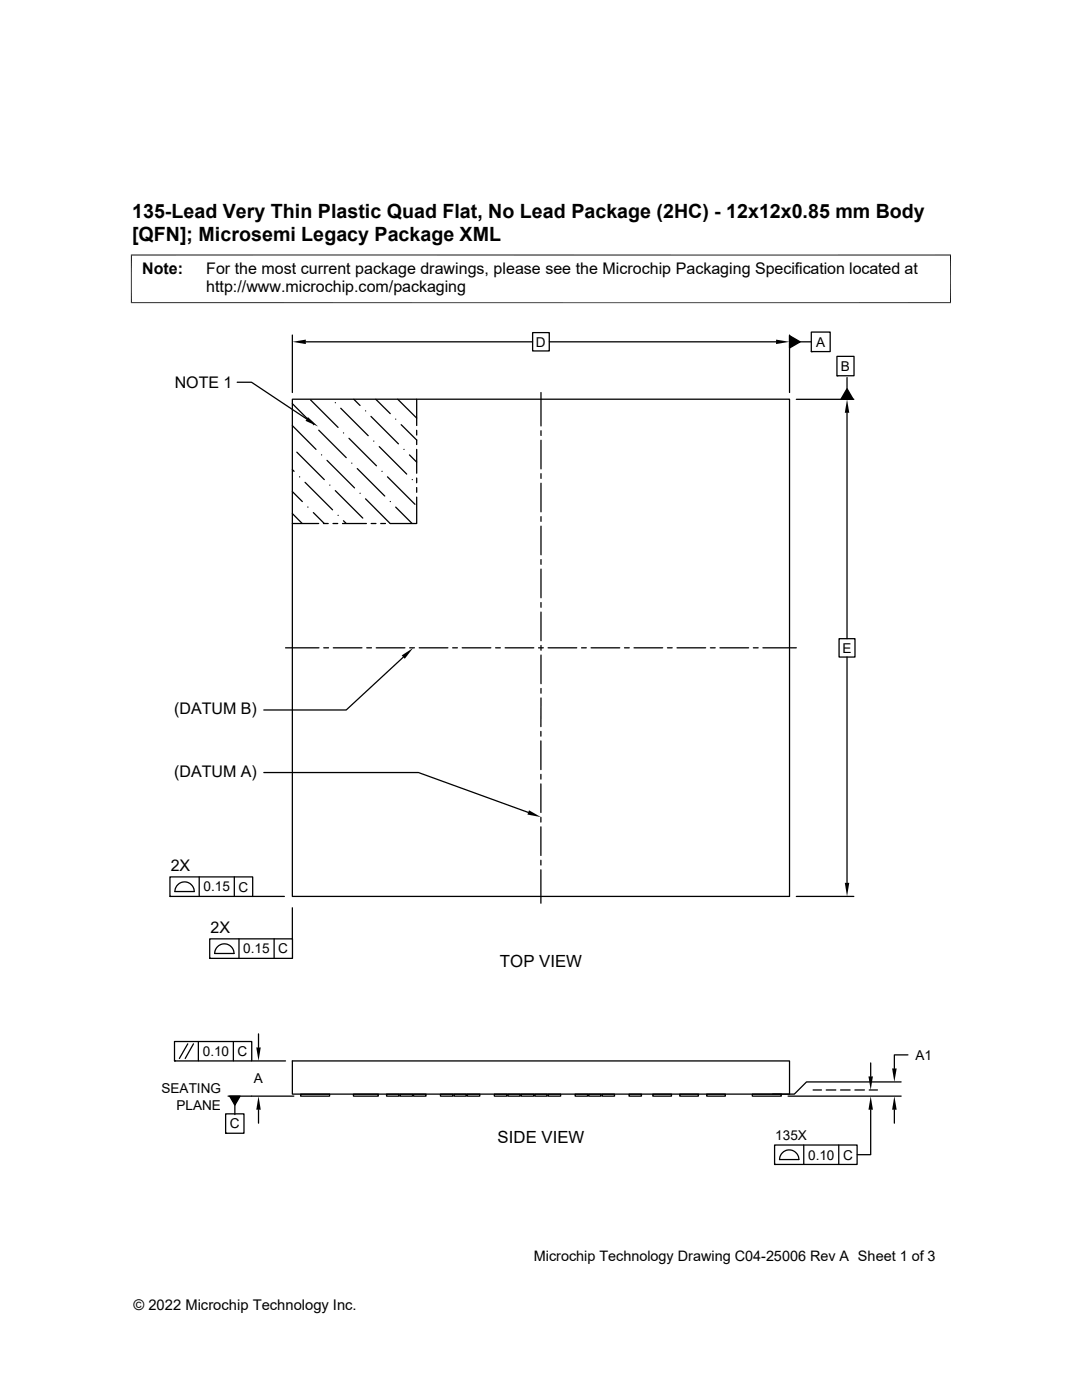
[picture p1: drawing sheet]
<svg xmlns="http://www.w3.org/2000/svg" width="216mm" height="279mm" viewBox="0 0 216 279" stroke-linecap="round" stroke-linejoin="round" font-family="sans-serif">
<g fill="none" stroke="#000" stroke-width=".25">
<path d="M47.3 76.3h2.9l11 7.3M58.3 79.7h99.2v99.2h-99.2zM58.3 66.9v11.4M61 68.2h45.3M62 79.8l5.5 5.5M70.6 79.7l1.2 1.2M75 79.7l2.9 2.9M79.4 79.7l3.7 3.7M83.1 79.7v5.2M106.3 66.4h3.3v3.6h-3.3zM107.9 78.3v6.7M109.6 68.2h45.3"/>
<path d="M157.5 67l2.2 1.2-2.2 1.2zM157.5 66.9v11.4M158.9 79.7h11.5M159.7 68.2h2.2M161.9 66.3h3.8v3.9h-3.8zM161.9 70.2h.1M167 71.1h3.4v3.9h-3.4zM167 75h.1M169 77.6l1.2 2.1h-2.4zM169 75.4v2.2M58.3 98.1l2 2M58.3 93.7l.4 .4"/>
<path d="M58.3 84.9l4.8 4.8M58.3 80.6l3.1 3.1M59.2 90.2l5.5 5.5M59.8 95.2h.1M60.9 96.3l5.5 5.4M62.5 84.8h.1M63.6 85.9l5.5 5.4M64.2 90.8h.1M65.3 91.9l5.4 5.5M65.8 96.8h.1M66.9 97.9l5.5 5.5M66.9 80.4h.1"/>
<path d="M68 81.5l5.5 5.5M68.5 86.4h.1M69.6 87.5l5.5 5.5M70.2 92.4h.1M71.3 93.5l5.5 5.5M71.8 98.4h.1M72.9 82h.1M74 83.1l5.5 5.5M74.6 88h.1M75.7 89.1l5.5 5.5M76.2 94.1h.1M77.3 95.2l5.5 5.4"/>
<path d="M79 83.7h.1M80.1 84.8l3 3v.9M80.6 89.7h.1M81.7 90.8l1.4 1.4M82.3 95.7h.1M83.1 99.2v5.3h-5.2l-5-5M83.1 85.9v.9M83.1 89.7v4.7M83.1 95.4v1M83.1 97.3v1M107.9 86v.9M107.9 87.9v5.7"/>
<path d="M107.9 94.5v1M107.9 96.4v5.8M169 82.4v45.1M58.3 102.5l2 2M58.3 104.5h5.3M61.4 101.2h.1M62.5 102.3l2.2 2.2M64.5 104.5h1M66.4 104.5h1M67.5 102.8h.1M68.3 104.5h4.8M68.5 103.9l.6 .6"/>
<path d="M74.1 104.5h.9M76 104.5h.9M77.9 100.1h.1M79 101.2l3.2 3.3M107.9 103.1v1M107.9 105v5.7M107.9 111.7v.9M107.9 113.6v5.7M57 129.3h6.6M64.6 129.3h1M66.5 129.3h5.7M73.2 129.3h.9"/>
<path d="M75.1 129.3h5.7M80.5 131.1l-11.4 10.6h-16.5M81.7 129.3h1M83.7 129.3h5.7M90.3 129.3h1M92.2 129.3h5.7M98.9 129.3h.9M100.8 129.3h5.7M107.5 129.3h.9M107.9 120.2v1M107.9 122.2v5.7M107.9 128.8v1"/>
<path d="M107.9 130.7v5.7M107.9 137.4v.9M107.9 139.3v5.7M109.4 129.3h5.7M116 129.3h1M117.9 129.3h5.8M124.6 129.3h1M126.5 129.3h5.7M133.2 129.3h.9M135.1 129.3h5.7M141.8 129.3h.9M143.7 129.3h5.7"/>
<path d="M150.3 129.3h1M152.2 129.3h6.7M167.4 127.5h3.2v3.6h-3.2zM169 131.1v45.1M52.6 154.2h30.9l21.9 7.9M107.9 146v.9M107.9 147.9v5.7M107.9 154.5v1M107.9 156.4v5.8M33.9 175h16.5v3.9h-16.5zM33.9 178.9h.1M34.9 177.9h3.9a1.93 1.93 0 0 0-2-1.9 1.93 1.93 0 0 0-1.9 1.9"/>
<path d="M39.8 175v3.9M46.8 175v3.9M50.4 178.9h6.3M107.9 163.1v1M107.9 165v5.7M107.9 171.7v.9M107.9 173.6v6.7M158.9 178.9h11.5M41.8 187.4h16.6v3.9h-16.6zM41.8 191.3h.1M42.8 190.3h3.9a1.93 1.93 0 0 0-1.9-1.9 1.93 1.93 0 0 0-2 1.9M47.7 187.4v3.9"/>
<path d="M54.7 187.4v3.9M58.3 181.2v6.2M34.8 207.9h15.4v3.8h-15.4zM34.8 211.7h.1M37.5 208.3l-1.7 2.9M38.6 208.3l-1.6 2.9M39.6 207.9v3.8M45.5 218.8h13.1M45.8 218.8h2.1l-1 1.8zM46.6 207.9v3.8M50.2 211.7h6.8M51.6 206.3v2.7"/>
<path d="M58.3 211.7h99.2v6.7h-99.2zM60 218.4h5.8v.4h-5.8zM70.5 218.4h5v.4h-5zM77.1 218.4h2.5v.4h-2.5zM79.8 218.4h2.5v.4h-2.5zM82.5 218.4h2.5v.4h-2.5zM87.9 218.4h2.5v.4h-2.5zM90.6 218.4h2.4v.4h-2.4zM93.3 218.4h2.4v.4h-2.4zM98.6 218.4h2.5v.4h-2.5zM101.3 218.4h2.5v.4h-2.5zM104 218.4h2.5v.4h-2.5z"/>
<path d="M106.7 218.4h2.5v.4h-2.5zM109.4 218.4h2.5v.4h-2.5zM114.8 218.4h2.4v.4h-2.4zM117.5 218.4h2.4v.4h-2.4zM120.1 218.4h2.5v.4h-2.5zM125.5 218.4h2.5v.4h-2.5zM130.3 218.4h3.7v.4h-3.7zM135.6 218.4h3.8v.4h-3.8zM141 218.4h3.7v.4h-3.7zM150.1 218.4h5.8v.4h-5.8zM157.2 218.8h22.6M162.2 217.5h1.7"/>
<path d="M164.9 217.5h1.9M167.7 217.5h1.9M170.6 217.5h1.9M173.4 217.5h1.7M173.7 212.1v2.7M179.8 215.9h-18.9l-2.4 2.5h-4.3M181.2 210.5h-2.7v2.7M45 222.3h3.7v3.9h-3.7zM45 226.2h.1M46.9 220.6v1.8M51.6 221.5v2.7M154.6 228.5h16.4v3.9h-16.4z"/>
<path d="M154.6 232.4h.1M156.1 230.1a1.91 1.91 0 0 1 2.1-.5 1.91 1.91 0 0 1 1.2 1.8h-3.8v-.6zM160.4 228.5v3.9M167.4 228.5v3.9M173.7 221.5v8.9h-2.7M178.5 221.5v2.7"/>
</g>
<g fill="#000">
<path d="M58.3 68.2l2.7-.4v.9zM154.9 67.8l2.6 .4-2.6 .5zM157.5 67l2.2 1.2-2.2 1.2zM169 77.6l1.2 2.1h-2.4zM61.4 83.2l2.1 1.9-2.5-1.1zM169 79.7l.5 2.7h-.9zM80.2 130.8l2.2-1.5-1.6 2.2zM105.6 161.7l2.3 1.4-2.7-.5zM168.6 176.2h.9l-.5 2.7zM45.8 218.8h2.1l-1 1.8zM51.1 209h.9l-.4 2.7zM173.3 214.8h.9l-.5 2.7z"/>
<path d="M178 213.2h.9l-.4 2.7zM51.6 218.8l.4 2.7h-.9zM173.7 218.8l.5 2.7h-.9zM178.5 218.8l.4 2.7h-.9z"/>
</g>
<path d="M26.1 50.9h163.7M26.2 50.8v9.7M189.7 50.8v9.7M26.1 60.4h163.7" fill="none" stroke="#000" stroke-width=".2"/>
<g font-size="3.9">
<text x="26.4" y="43.5">135-Lead Very Thin Plastic Quad Flat, No Lead Package (2HC) - 12x12x0.85 mm Body</text>
<text x="26.4" y="48.1">[QFN]; Microsemi Legacy Package XML</text>
</g>
<g font-size="3.3">
<text x="99.8" y="192.9">TOP VIEW</text>
<text x="99.3" y="228">SIDE VIEW</text>
</g>
<g font-size="3.2">
<text x="28.4" y="54.7">Note:</text>
<text x="41.1" y="58.3">http://www.microchip.com/packaging</text>
<text x="41.1" y="54.7">For the most current package drawings, please see the Microchip Packaging Specification located at</text>
<text x="34.9" y="77.4">NOTE 1</text>
<text x="34.7" y="142.5">(DATUM B)</text>
<text x="34.7" y="155">(DATUM A)</text>
<text x="34.1" y="173.9">2X</text>
<text x="42" y="186.2">2X</text>
</g>
<g font-size="2.9">
<text x="106.5" y="251.7">Microchip Technology Drawing C04-25006 Rev A Sheet 1 of 3</text>
<text x="26.6" y="261.3">© 2022 Microchip Technology Inc.</text>
</g>
<g font-size="2.7">
<text x="106.9" y="69.2">D</text>
<text x="162.9" y="69.2">A</text>
<text x="167.8" y="74">B</text>
<text x="168.1" y="130.3">E</text>
<text x="40.6" y="177.9">0.15</text>
<text x="47.6" y="177.9">C</text>
<text x="48.5" y="190.3">0.15</text>
<text x="55.5" y="190.3">C</text>
<text x="40.4" y="210.8">0.10</text>
<text x="47.4" y="210.8">C</text>
<text x="182.7" y="211.5">A1</text>
<text x="32.2" y="218.2">SEATING</text>
<text x="35.2" y="221.4">PLANE</text>
<text x="50.7" y="216.2">A</text>
<text x="45.9" y="225.2">C</text>
<text x="154.7" y="227.6">135X</text>
<text x="161.2" y="231.4">0.10</text>
<text x="168.2" y="231.4">C</text>
</g>
</svg>
